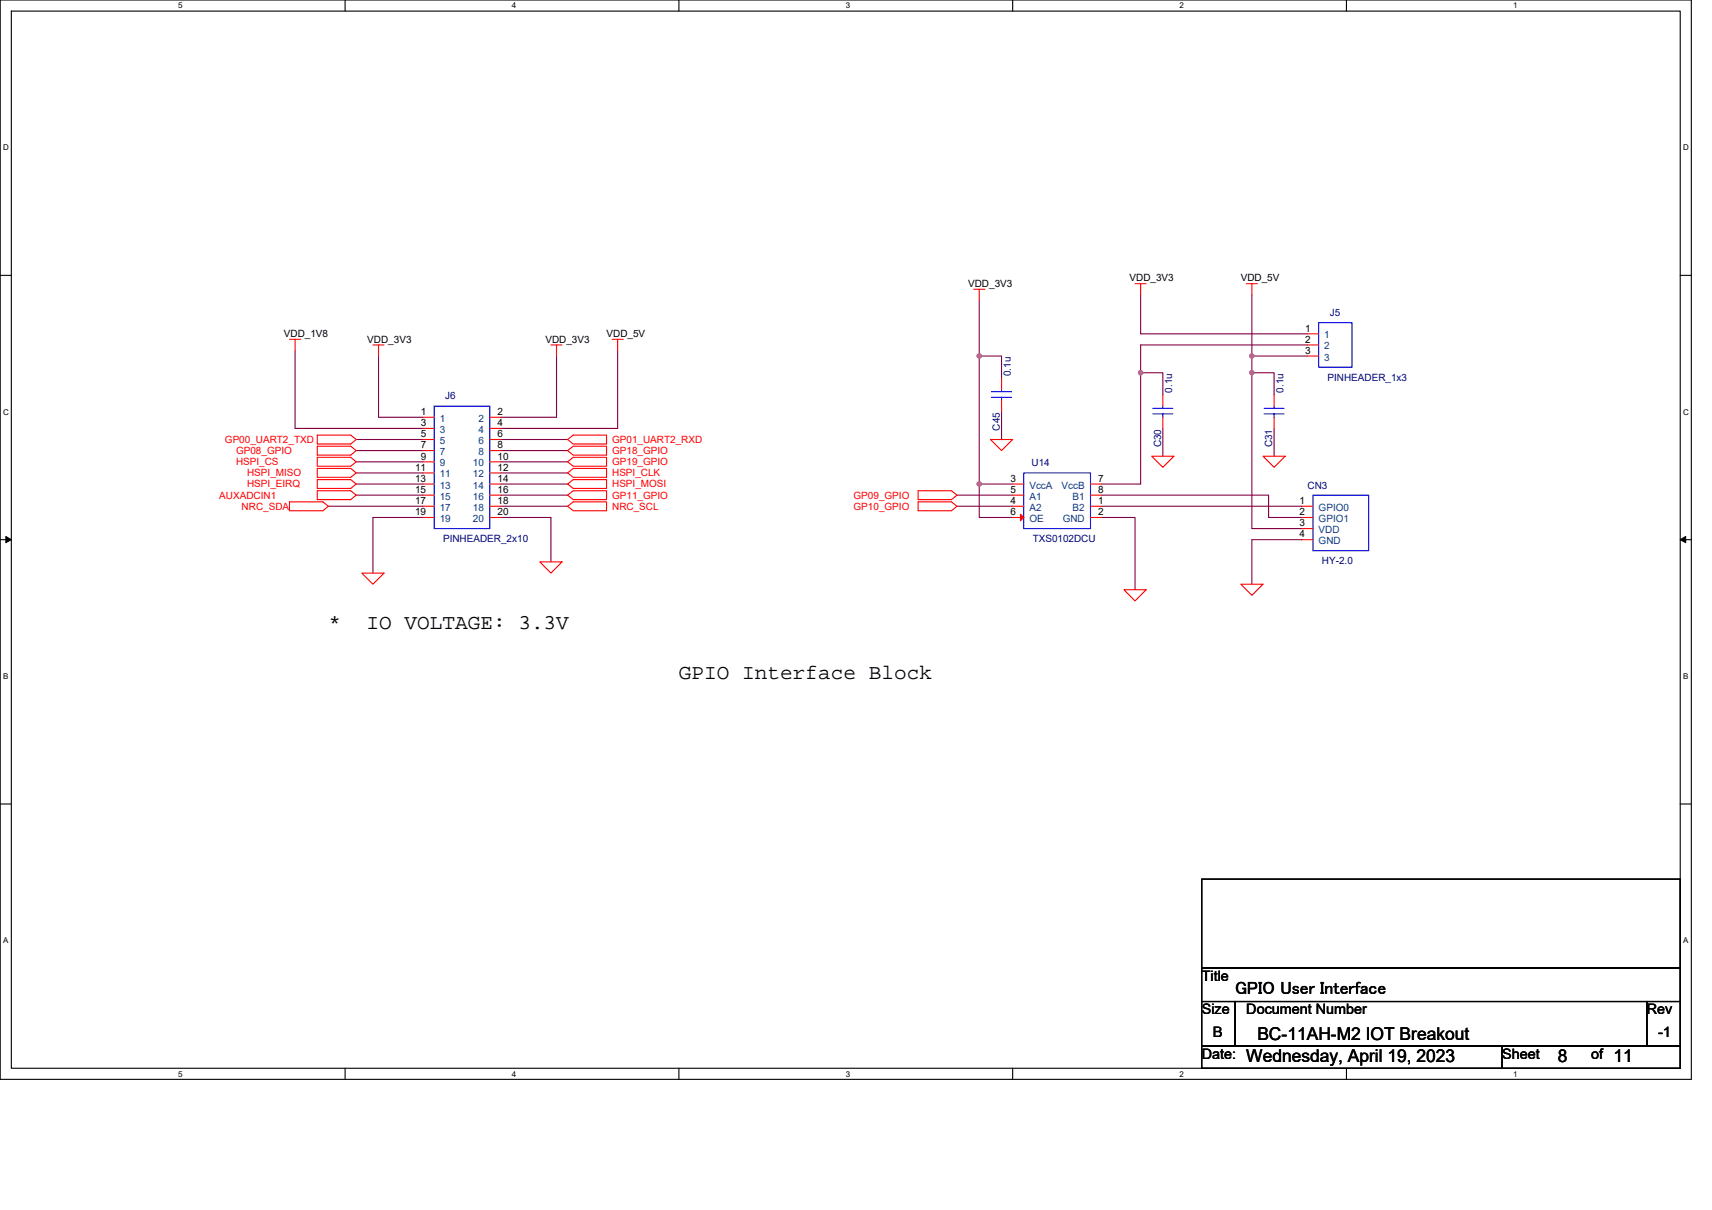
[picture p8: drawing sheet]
<svg xmlns="http://www.w3.org/2000/svg" width="297mm" height="210mm" viewBox="0 0 297 210" stroke-linecap="round" stroke-linejoin="round" font-family="sans-serif">
<path d="M0 0h293.5v187.2h-293.5zM2 1.9h289.5v183.4h-289.5z" fill="none" stroke="#000" stroke-width=".19"/>
<g fill="#fff">
<path d="M30.9 .2h.8v1.6h-.8z"/>
<path d="M30.9 185.5h.8v1.6h-.8z"/>
</g>
<path d="M59.9 0v1.9M59.9 185.3v1.9" fill="none" stroke="#000" stroke-width=".19"/>
<g fill="#fff">
<path d="M88.8 .2h.8v1.6h-.8z"/>
<path d="M88.8 185.5h.8v1.6h-.8z"/>
</g>
<path d="M117.8 0v1.9M117.8 185.3v1.9" fill="none" stroke="#000" stroke-width=".19"/>
<g fill="#fff">
<path d="M146.7 .2h.8v1.6h-.8z"/>
<path d="M146.7 185.5h.8v1.6h-.8z"/>
</g>
<path d="M175.7 0v1.9M175.7 185.3v1.9" fill="none" stroke="#000" stroke-width=".19"/>
<g fill="#fff">
<path d="M204.7 .2h.7v1.6h-.7z"/>
<path d="M204.7 185.5h.7v1.6h-.7z"/>
</g>
<path d="M233.6 0v1.9M233.6 185.3v1.9" fill="none" stroke="#000" stroke-width=".19"/>
<g fill="#fff">
<path d="M262.6 .2h.7v1.6h-.7z"/>
<path d="M262.6 185.5h.7v1.6h-.7z"/>
<path d="M.5 24.8h1v1.6h-1z"/>
<path d="M292 24.8h1v1.6h-1z"/>
<path d="M.5 70.7h1v1.5h-1z"/>
<path d="M292 70.7h1v1.5h-1z"/>
</g>
<path d="M0 47.8h2M291.5 47.8h2" fill="none" stroke="#000" stroke-width=".19"/>
<g fill="#fff">
<path d="M.5 116.5h.9v1.6h-.9z"/>
<path d="M292 116.5h.9v1.6h-.9z"/>
</g>
<path d="M0 93.6h2M291.5 93.6h2" fill="none" stroke="#000" stroke-width=".19"/>
<path d="M1 93.1l1 .5-1 .5zM291.5 93.6l1-.5v1z" fill="#000" stroke="#000" stroke-width=".17"/>
<g fill="#fff">
<path d="M.5 162.4h.9v1.5h-.9z"/>
<path d="M292 162.4h.9v1.5h-.9z"/>
</g>
<path d="M0 139.5h2M291.5 139.5h2M208.5 152.5h83v15.4h-83zM208.5 167.9h83v5.8h-83zM208.5 173.7h5.8v7.8h-5.8zM214.3 173.7h71.4v7.8h-71.4zM285.7 173.7h5.8v7.8h-5.8zM208.5 181.5h52.1v3.8h-52.1zM260.6 181.5h30.9v3.8h-30.9z" fill="none" stroke="#000" stroke-width=".19"/>
<g fill="none" stroke="#800040" stroke-width=".19">
<path d="M169.9 52.1v9.7M197.9 51.2v6.7h29M217.2 51.2v10.6M226.9 59.8h-29v4.9M51.2 60.8v13.5h22.2M61.8 76.2h11.6M61.8 78.2h11.6M65.7 61.8v10.6h7.7M86.9 76.2h11.6M86.9 78.2h11.6M96.6 61.8v10.6h-9.7M107.2 60.8v13.5h-20.3"/>
<path d="M173.8 71.4v4.8M173.8 65.6v-3.8h-3.9v22.2M197.9 64.7h3.9v3.8M197.9 64.7v19.3h-6.7M201.8 74.3v4.8M217.2 61.8v2.9M217.2 64.7h3.9v3.8M217.2 61.8h9.7M217.2 64.7v27h8.7M221.1 74.3v4.8M57 87.8h16.4M61.8 80.1h11.6"/>
<path d="M61.8 82h11.6M61.8 84h11.6M61.8 85.9h11.6M73.4 89.8h-8.7v9.6M86.9 89.8h8.7v7.7M86.9 80.1h11.6M86.9 82h11.6M86.9 84h11.6M86.9 85.9h11.6M86.9 87.8h11.6M166 85.9h9.7M166 87.8h9.7"/>
<path d="M169.9 84h5.8M169.9 84v5.8h5.8M191.2 85.9h28.9v3.9h5.8M191.2 87.8h34.7M191.2 89.8h5.7v12.5M225.9 93.6h-8.7v7.7"/>
</g>
<g fill="#f0f" stroke="#f0f" stroke-width=".19">
<circle cx="217.2" cy="64.7" r=".38"/>
<circle cx="217.2" cy="61.8" r=".38"/>
<circle cx="197.9" cy="64.7" r=".38"/>
<circle cx="169.9" cy="61.8" r=".38"/>
<circle cx="169.9" cy="84" r=".38"/>
</g>
<g fill="none" stroke="#f00" stroke-width=".19">
<path d="M50.2 58.9h2M51.2 58.9v1.9M64.7 59.8h1.9M65.7 59.8v2M95.6 59.8h1.9M96.6 59.8v2M106.2 58.9h1.9M107.2 58.9v1.9M168.9 50.2h2M169.9 50.2v1.9M196.9 49.2h2M197.9 49.2v2"/>
<path d="M216.2 49.2h2M217.2 49.2v2M226.9 57.9h1.9M226.9 59.8h1.9M55.1 75.5h5.8l.9 .7-.9 .8h-5.8zM55.1 79.3h5.8l.9 .8-.9 .8h-5.8zM55.1 77.4h5.8l.9 .8-.9 .8h-5.8zM73.4 72.4h1.9M73.4 74.3h1.9M73.4 76.2h1.9M73.4 78.2h1.9M85 72.4h1.9"/>
<path d="M85 74.3h1.9M85 76.2h1.9M85 78.2h1.9M98.5 76.2l1-.7h5.7v1.5h-5.7zM98.5 78.2l1-.8h5.7v1.6h-5.7zM171.8 76.2h3.9l-1.9 2zM173.8 65.6v2M173.8 69.5v1.9M199.8 79.1h3.9l-1.9 2zM201.8 68.5v2M201.8 72.4v1.9M219.1 79.1h3.9l-1.9 2z"/>
<path d="M221.1 68.5v2M221.1 72.4v1.9M226.9 61.8h1.9M50.2 87.1h5.8l1 .7-1 .8h-5.8zM55.1 81.3h5.8l.9 .7-.9 .8h-5.8zM55.1 83.2h5.8l.9 .8-.9 .7h-5.8zM55.1 85.1h5.8l.9 .8-.9 .8h-5.8zM62.8 99.4h3.8l-1.9 1.9zM73.4 80.1h1.9M73.4 82h1.9M73.4 84h1.9M73.4 85.9h1.9"/>
<path d="M73.4 87.8h1.9M73.4 89.8h1.9M85 80.1h1.9M85 82h1.9M85 84h1.9M85 85.9h1.9M85 87.8h1.9M85 89.8h1.9M93.7 97.5h3.8l-1.9 1.9zM98.5 82l1-.7h5.7v1.5h-5.7zM98.5 84l1-.8h5.7v1.5h-5.7zM98.5 85.9l1-.8h5.7v1.6h-5.7z"/>
<path d="M98.5 87.8l1-.7h5.7v1.5h-5.7zM98.5 80.1l1-.8h5.7v1.6h-5.7zM159.3 85.1h5.8l.9 .8-.9 .8h-5.8zM159.3 87.1h5.8l.9 .7-.9 .8h-5.8zM175.7 84h1.9M175.7 87.8h1.9M175.7 85.9h1.9M175.7 89.8h1.9M189.2 87.8h2M189.2 89.8h2M189.2 84h2M189.2 85.9h2"/>
<path d="M225.9 87.8h1.9M225.9 89.8h1.9M225.9 91.7h1.9M225.9 93.6h1.9M195 102.3h3.9l-2 1.9zM215.3 101.3h3.8l-1.9 2z"/>
</g>
<g fill="none" stroke="#00f" stroke-width=".19">
<path d="M228.8 56h5.8v7.7h-5.8zM75.3 70.5h9.7v21.2h-9.7zM172 68.9h3.5M172 67.9h3.5M173.8 67.6v.3M173.8 68.9v.6M200 71.8h3.5M200 70.8h3.5M201.8 70.5v.3M201.8 71.8v.6M219.3 71.8h3.5M219.3 70.8h3.5"/>
<path d="M221.1 70.5v.3M221.1 71.8v.6M177.6 82h11.6v9.7h-11.6zM227.8 85.9h9.7v9.6h-9.7z"/>
</g>
<path d="M177.1 89.2l.5 .6-.5 .5z" fill="#f00" stroke="#f00" stroke-width=".19"/>
<g font-size="3.7">
<text x="57" y="109.1">*</text>
<text x="63.6" y="109.1">IO VOLTAGE: 3.3V</text>
<text x="117.8" y="117.8">GPIO Interface Block</text>
</g>
<g font-size="3.1">
<text x="214.3" y="172.5">GPIO User Interface</text>
<text x="216.2" y="184.2">Wednesday, April 19, 2023</text>
<text x="218.2" y="180.3">BC-11AH-M2 IOT Breakout</text>
<text x="270.3" y="184.2">8</text>
<text x="279.9" y="184.2">11</text>
</g>
<g font-size="2.5">
<text x="208.5" y="170.2">Title</text>
<text x="208.5" y="176">Size</text>
<text x="210.5" y="179.8">B</text>
<text x="216.2" y="176">Document Number</text>
<text x="285.7" y="176">Rev</text>
<text x="287.7" y="179.8">-1</text>
<text x="208.5" y="183.7">Date:</text>
<text x="260.6" y="183.7">Sheet</text>
<text x="276.1" y="183.7">of</text>
</g>
<g font-size="1.7">
<text x="168" y="49.8">VDD_3V3</text>
<text x="196" y="48.8">VDD_3V3</text>
<text x="215.3" y="48.8">VDD_5V</text>
<text x="49.3" y="58.5">VDD_1V8</text>
<text x="63.7" y="59.5">VDD_3V3</text>
<text x="94.6" y="59.5">VDD_3V3</text>
<text x="105.2" y="58.5">VDD_5V</text>
<text x="226.5" y="57.5">1</text>
<text x="226.5" y="59.4">2</text>
<text x="226.5" y="61.4">3</text>
<text x="73" y="72">1</text>
<text x="86.3" y="72">2</text>
<text x="73" y="73.9">3</text>
<text x="73" y="75.8">5</text>
<text x="73" y="77.8">7</text>
<text x="86.3" y="73.9">4</text>
<text x="86.3" y="75.8">6</text>
<text x="86.3" y="77.8">8</text>
<text x="72" y="81.6">11</text>
<text x="72" y="83.6">13</text>
<text x="73" y="79.7">9</text>
<text x="86.3" y="79.7">10</text>
<text x="86.3" y="81.6">12</text>
<text x="86.3" y="83.6">14</text>
<text x="175.3" y="83.6">3</text>
<text x="190.6" y="83.6">7</text>
<text x="72" y="85.5">15</text>
<text x="72" y="87.4">17</text>
<text x="72" y="89.4">19</text>
<text x="86.3" y="85.5">16</text>
<text x="86.3" y="87.4">18</text>
<text x="86.3" y="89.4">20</text>
<text x="175.3" y="87.4">4</text>
<text x="175.3" y="85.5">5</text>
<text x="175.3" y="89.4">6</text>
<text x="190.6" y="87.4">1</text>
<text x="190.6" y="89.4">2</text>
<text x="190.6" y="85.5">8</text>
<text x="225.5" y="87.4">1</text>
<text x="225.5" y="89.4">2</text>
<text x="225.5" y="91.3">3</text>
<text x="225.5" y="93.2">4</text>
</g>
<g font-size="1.7" fill="#004080">
<text x="229.8" y="58.7">1</text>
<text x="229.8" y="60.6">2</text>
<text x="229.8" y="62.5">3</text>
<text x="76.3" y="73.2">1</text>
<text x="76.3" y="75.1">3</text>
<text x="76.3" y="77">5</text>
<text x="83" y="73.2">2</text>
<text x="83" y="75.1">4</text>
<text x="83" y="77">6</text>
<text x="76.3" y="79">7</text>
<text x="76.3" y="80.9">9</text>
<text x="76.3" y="82.8">11</text>
<text x="82.1" y="80.9">10</text>
<text x="82.1" y="82.8">12</text>
<text x="83" y="79">8</text>
<text x="76.3" y="84.8">13</text>
<text x="76.3" y="86.7">15</text>
<text x="76.3" y="88.6">17</text>
<text x="82.1" y="84.8">14</text>
<text x="82.1" y="86.7">16</text>
<text x="82.1" y="88.6">18</text>
<text x="178.6" y="84.8">VccA</text>
<text x="178.6" y="88.6">A2</text>
<text x="178.6" y="86.7">A1</text>
<text x="184.2" y="84.8">VccB</text>
<text x="186.1" y="88.6">B2</text>
<text x="186.1" y="86.7">B1</text>
<text x="228.8" y="88.6">GPIO0</text>
<text x="76.3" y="90.6">19</text>
<text x="82.1" y="90.6">20</text>
<text x="178.6" y="90.6">OE</text>
<text x="184.4" y="90.6">GND</text>
<text x="228.8" y="90.6">GPIO1</text>
<text x="228.8" y="92.5">VDD</text>
<text x="228.8" y="94.4">GND</text>
</g>
<g font-size="1.7" fill="#000080">
<text x="230.7" y="54.8">J5</text>
<text x="175.4" y="65.2" transform="rotate(-90 175.4 65.2)">0.1u</text>
<text x="77.3" y="69.3">J6</text>
<text x="203.4" y="68.1" transform="rotate(-90 203.4 68.1)">0.1u</text>
<text x="222.7" y="68.1" transform="rotate(-90 222.7 68.1)">0.1u</text>
<text x="230.3" y="66">PINHEADER_1x3</text>
<text x="173.5" y="74.7" transform="rotate(-90 173.5 74.7)">C45</text>
<text x="201.4" y="77.6" transform="rotate(-90 201.4 77.6)">C30</text>
<text x="220.7" y="77.6" transform="rotate(-90 220.7 77.6)">C31</text>
<text x="179" y="80.9">U14</text>
<text x="226.9" y="84.8">CN3</text>
<text x="76.9" y="94">PINHEADER_2x10</text>
<text x="179.2" y="94">TXS0102DCU</text>
<text x="229.4" y="97.9">HY-2.0</text>
</g>
<g font-size="1.7" fill="#f00">
<text x="39" y="76.8">GP00_UART2_TXD</text>
<text x="106.2" y="76.8">GP01_UART2_RXD</text>
<text x="41" y="80.7">HSPI_CS</text>
<text x="41" y="78.8">GP08_GPIO</text>
<text x="42.9" y="82.6">HSPI_MISO</text>
<text x="106.2" y="82.6">HSPI_CLK</text>
<text x="106.2" y="78.8">GP18_GPIO</text>
<text x="106.2" y="80.7">GP19_GPIO</text>
<text x="38.1" y="86.5">AUXADCIN1</text>
<text x="41.9" y="88.4">NRC_SDA</text>
<text x="42.9" y="84.5">HSPI_EIRQ</text>
<text x="106.2" y="84.5">HSPI_MOSI</text>
<text x="106.2" y="86.5">GP11_GPIO</text>
<text x="106.2" y="88.4">NRC_SCL</text>
<text x="148.1" y="86.5">GP09_GPIO</text>
<text x="148.1" y="88.4">GP10_GPIO</text>
</g>
<g font-size="1.4">
<text x="30.9" y="1.5">5</text>
<text x="88.8" y="1.5">4</text>
<text x="146.7" y="1.5">3</text>
<text x="204.7" y="1.5">2</text>
<text x="262.6" y="1.5">1</text>
<text x=".5" y="26.1">D</text>
<text x="292" y="26.1">D</text>
<text x=".5" y="71.9">C</text>
<text x="292" y="71.9">C</text>
<text x=".5" y="117.8">B</text>
<text x="292" y="117.8">B</text>
<text x=".5" y="163.6">A</text>
<text x="292" y="163.6">A</text>
<text x="30.9" y="186.8">5</text>
<text x="88.8" y="186.8">4</text>
<text x="146.7" y="186.8">3</text>
<text x="204.7" y="186.8">2</text>
<text x="262.6" y="186.8">1</text>
</g>
</svg>
